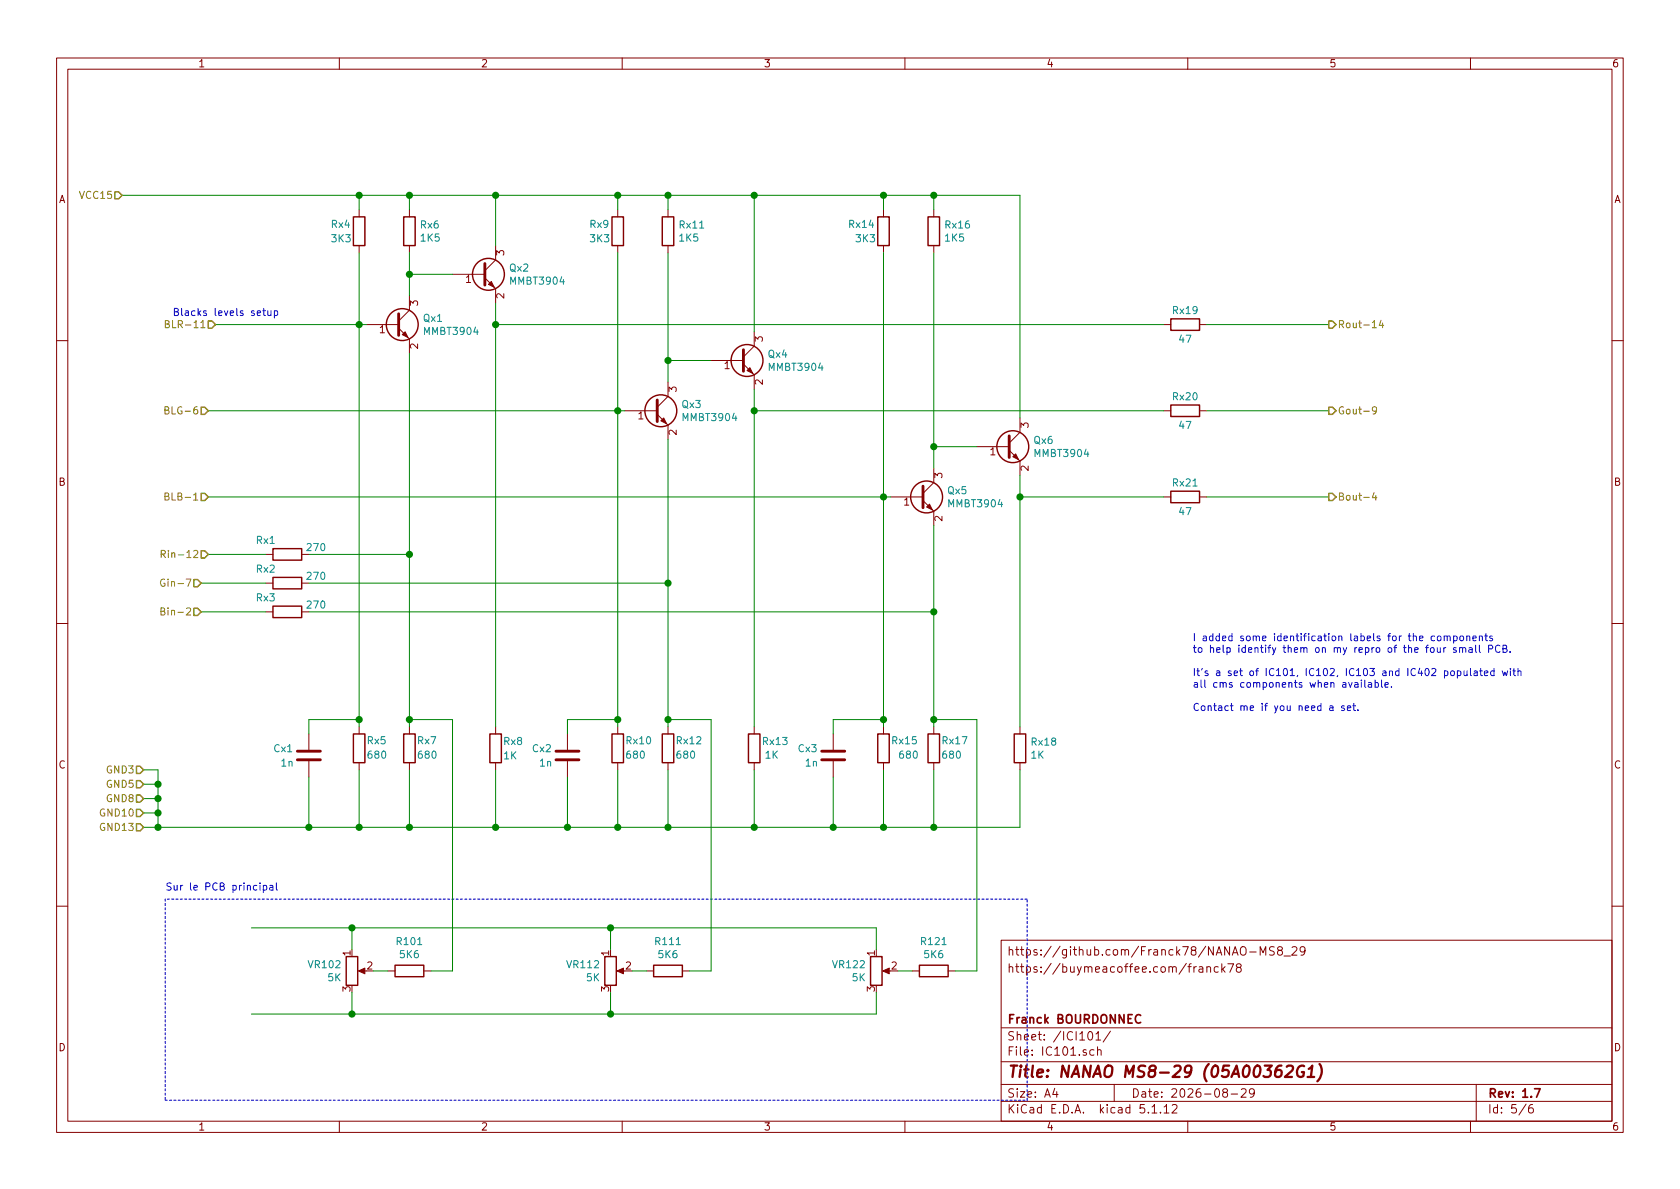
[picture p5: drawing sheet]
EESchema Schematic File Version 4
EELAYER 30 0
EELAYER END
$Descr A4 11693 8268
encoding utf-8
Sheet 5 6
Title "NANAO MS8-29 (05A00362G1)"
Date "2026-08-29"
Rev "1.7"
Comp "Franck BOURDONNEC"
Comment1 ""
Comment2 ""
Comment3 "https://buymeacoffee.com/franck78"
Comment4 "https://github.com/Franck78/NANAO-MS8_29"
$EndDescr
$Comp
L Transistor_BJT:MMBT3904 Qx3
U 1 1
P 4550 2850
F 0 "Qx3" H 4741 2896 50  0000 L CNN
F 1 "MMBT3904" H 4741 2805 50  0000 L CNN
F 2 "Package_TO_SOT_SMD:SOT-23" H 4750 2775 50  0001 L CIN
F 3 "https://www.onsemi.com/pub/Collateral/2N3903-D.PDF" H 4550 2850 50  0001 L CNN
F 4 "C20526" H 4550 2850 50  0001 C CNN "LCSC"
	1    4550 2850
	1    0    0    -1  
$EndComp
$Comp
L Device:R Rx13
U 1 1
P 5250 5200
F 0 "Rx13" H 5300 5250 50  0000 L CNN
F 1 "1K" H 5320 5155 50  0000 L CNN
F 2 "Resistor_SMD:R_0805_2012Metric_Pad1.20x1.40mm_HandSolder" V 5180 5200 50  0001 C CNN
F 3 "~" H 5250 5200 50  0001 C CNN
F 4 "C17513" H 5250 5200 50  0001 C CNN "LCSC"
	1    5250 5200
	1    0    0    -1  
$EndComp
Text HLabel 1000 5750 0    50   Input ~ 0
GND13
$Comp
L Device:R Rx11
U 1 1
P 4650 1600
F 0 "Rx11" H 4720 1646 50  0000 L CNN
F 1 "1K5" H 4720 1555 50  0000 L CNN
F 2 "Resistor_SMD:R_0805_2012Metric_Pad1.20x1.40mm_HandSolder" V 4580 1600 50  0001 C CNN
F 3 "~" H 4650 1600 50  0001 C CNN
F 4 "C4310" H 4650 1600 50  0001 C CNN "LCSC"
	1    4650 1600
	1    0    0    -1  
$EndComp
Wire Wire Line
	4650 1450 4650 1350
Connection ~ 4650 1350
Wire Wire Line
	4650 1350 5250 1350
Wire Wire Line
	5250 2300 5250 1350
Wire Wire Line
	5250 2850 8100 2850
Text HLabel 9250 2850 2    50   Output ~ 0
Gout-9
Wire Wire Line
	4650 1750 4650 2500
Wire Wire Line
	5250 1350 6150 1350
Wire Wire Line
	4950 2500 4650 2500
Connection ~ 4650 2500
Wire Wire Line
	4650 2500 4650 2650
Text HLabel 1400 4050 0    50   Input ~ 0
Gin-7
$Comp
L Transistor_BJT:MMBT3904 Qx5
U 1 1
P 6400 3450
F 0 "Qx5" H 6591 3496 50  0000 L CNN
F 1 "MMBT3904" H 6591 3405 50  0000 L CNN
F 2 "Package_TO_SOT_SMD:SOT-23" H 6600 3375 50  0001 L CIN
F 3 "https://www.onsemi.com/pub/Collateral/2N3903-D.PDF" H 6400 3450 50  0001 L CNN
F 4 "C20526" H 6400 3450 50  0001 C CNN "LCSC"
	1    6400 3450
	1    0    0    -1  
$EndComp
$Comp
L Device:R Rx18
U 1 1
P 7100 5200
F 0 "Rx18" H 7170 5246 50  0000 L CNN
F 1 "1K" H 7170 5155 50  0000 L CNN
F 2 "Resistor_SMD:R_0805_2012Metric_Pad1.20x1.40mm_HandSolder" V 7030 5200 50  0001 C CNN
F 3 "~" H 7100 5200 50  0001 C CNN
F 4 "C17513" H 7100 5200 50  0001 C CNN "LCSC"
	1    7100 5200
	1    0    0    -1  
$EndComp
Wire Wire Line
	7100 3300 7100 3450
$Comp
L Device:R Rx16
U 1 1
P 6500 1600
F 0 "Rx16" H 6570 1646 50  0000 L CNN
F 1 "1K5" H 6570 1555 50  0000 L CNN
F 2 "Resistor_SMD:R_0805_2012Metric_Pad1.20x1.40mm_HandSolder" V 6430 1600 50  0001 C CNN
F 3 "~" H 6500 1600 50  0001 C CNN
F 4 "C4310" H 6500 1600 50  0001 C CNN "LCSC"
	1    6500 1600
	1    0    0    -1  
$EndComp
Wire Wire Line
	6500 1450 6500 1350
Wire Wire Line
	7100 2900 7100 1350
Wire Wire Line
	7100 3450 8100 3450
Wire Wire Line
	6500 1750 6500 3100
Wire Wire Line
	6800 3100 6500 3100
Connection ~ 6500 3100
Wire Wire Line
	6500 3100 6500 3250
$Comp
L Transistor_BJT:MMBT3904 Qx1
U 1 1
P 2750 2250
F 0 "Qx1" H 2941 2296 50  0000 L CNN
F 1 "MMBT3904" H 2941 2205 50  0000 L CNN
F 2 "Package_TO_SOT_SMD:SOT-23" H 2950 2175 50  0001 L CIN
F 3 "https://www.onsemi.com/pub/Collateral/2N3903-D.PDF" H 2750 2250 50  0001 L CNN
F 4 "C20526" H 2750 2250 50  0001 C CNN "LCSC"
	1    2750 2250
	1    0    0    -1  
$EndComp
$Comp
L Device:R Rx8
U 1 1
P 3450 5200
F 0 "Rx8" H 3500 5250 50  0000 L CNN
F 1 "1K" H 3500 5150 50  0000 L CNN
F 2 "Resistor_SMD:R_0805_2012Metric_Pad1.20x1.40mm_HandSolder" V 3380 5200 50  0001 C CNN
F 3 "~" H 3450 5200 50  0001 C CNN
F 4 "C17513" H 3450 5200 50  0001 C CNN "LCSC"
	1    3450 5200
	1    0    0    -1  
$EndComp
$Comp
L Device:R Rx6
U 1 1
P 2850 1600
F 0 "Rx6" H 2920 1646 50  0000 L CNN
F 1 "1K5" H 2920 1555 50  0000 L CNN
F 2 "Resistor_SMD:R_0805_2012Metric_Pad1.20x1.40mm_HandSolder" V 2780 1600 50  0001 C CNN
F 3 "~" H 2850 1600 50  0001 C CNN
F 4 "C4310" H 2850 1600 50  0001 C CNN "LCSC"
	1    2850 1600
	1    0    0    -1  
$EndComp
Wire Wire Line
	2850 1450 2850 1350
Wire Wire Line
	3450 1700 3450 1350
Wire Wire Line
	3450 2250 8100 2250
Text HLabel 9250 2250 2    50   Output ~ 0
Rout-14
Wire Wire Line
	2850 1750 2850 1900
Wire Wire Line
	3150 1900 2850 1900
Connection ~ 2850 1900
Wire Wire Line
	2850 1900 2850 2050
Wire Wire Line
	2550 2250 2500 2250
Connection ~ 6500 1350
Wire Wire Line
	6500 1350 7100 1350
Connection ~ 3450 1350
Wire Wire Line
	3450 1350 4300 1350
Connection ~ 2850 1350
Wire Wire Line
	2850 1350 3450 1350
Text HLabel 1450 3850 0    50   Input ~ 0
Rin-12
Text HLabel 1400 4250 0    50   Input ~ 0
Bin-2
Text HLabel 9250 3450 2    50   Output ~ 0
Bout-4
Connection ~ 7100 3450
Wire Wire Line
	7100 3450 7100 5050
Wire Wire Line
	5250 2700 5250 2850
Wire Wire Line
	3450 2100 3450 2250
Connection ~ 5250 1350
Connection ~ 3450 2250
Wire Wire Line
	3450 2250 3450 5050
Connection ~ 5250 2850
Wire Wire Line
	5250 2850 5250 5050
Text HLabel 1500 2250 0    50   Input ~ 0
BLR-11
Text HLabel 1450 2850 0    50   Input ~ 0
BLG-6
Text HLabel 1450 3450 0    50   Input ~ 0
BLB-1
Text Notes 1200 2200 0    50   ~ 0
Blacks levels setup
$Comp
L Device:R Rx5
U 1 1
P 2500 5200
F 0 "Rx5" H 2450 5150 50  0000 R CNN
F 1 "680" H 2450 5250 50  0000 R CNN
F 2 "Resistor_SMD:R_0805_2012Metric_Pad1.20x1.40mm_HandSolder" V 2430 5200 50  0001 C CNN
F 3 "~" H 2500 5200 50  0001 C CNN
F 4 "C17798" H 2500 5200 50  0001 C CNN "LCSC"
	1    2500 5200
	-1   0    0    1   
$EndComp
$Comp
L Transistor_BJT:MMBT3904 Qx6
U 1 1
P 7000 3100
F 0 "Qx6" H 7191 3146 50  0000 L CNN
F 1 "MMBT3904" H 7191 3055 50  0000 L CNN
F 2 "Package_TO_SOT_SMD:SOT-23" H 7200 3025 50  0001 L CIN
F 3 "https://www.onsemi.com/pub/Collateral/2N3903-D.PDF" H 7000 3100 50  0001 L CNN
F 4 "C20526" H 7000 3100 50  0001 C CNN "LCSC"
	1    7000 3100
	1    0    0    -1  
$EndComp
$Comp
L Transistor_BJT:MMBT3904 Qx4
U 1 1
P 5150 2500
F 0 "Qx4" H 5341 2546 50  0000 L CNN
F 1 "MMBT3904" H 5341 2455 50  0000 L CNN
F 2 "Package_TO_SOT_SMD:SOT-23" H 5350 2425 50  0001 L CIN
F 3 "https://www.onsemi.com/pub/Collateral/2N3903-D.PDF" H 5150 2500 50  0001 L CNN
F 4 "C20526" H 5150 2500 50  0001 C CNN "LCSC"
	1    5150 2500
	1    0    0    -1  
$EndComp
$Comp
L Transistor_BJT:MMBT3904 Qx2
U 1 1
P 3350 1900
F 0 "Qx2" H 3541 1946 50  0000 L CNN
F 1 "MMBT3904" H 3541 1855 50  0000 L CNN
F 2 "Package_TO_SOT_SMD:SOT-23" H 3550 1825 50  0001 L CIN
F 3 "https://www.onsemi.com/pub/Collateral/2N3903-D.PDF" H 3350 1900 50  0001 L CNN
F 4 "C20526" H 3350 1900 50  0001 C CNN "LCSC"
	1    3350 1900
	1    0    0    -1  
$EndComp
Wire Wire Line
	2500 5050 2500 5000
Wire Wire Line
	6150 5050 6150 5000
Wire Wire Line
	2500 5350 2500 5750
Wire Wire Line
	4300 2850 4350 2850
Wire Wire Line
	6150 3450 6200 3450
Wire Wire Line
	1000 5750 1100 5750
$Comp
L Device:R Rx19
U 1 1
P 8250 2250
F 0 "Rx19" V 8150 2250 50  0000 C CNN
F 1 "47" V 8350 2250 50  0000 C CNN
F 2 "Resistor_SMD:R_0805_2012Metric_Pad1.20x1.40mm_HandSolder" V 8180 2250 50  0001 C CNN
F 3 "~" H 8250 2250 50  0001 C CNN
F 4 "C17714" V 8250 2250 50  0001 C CNN "LCSC"
	1    8250 2250
	0    1    1    0   
$EndComp
Wire Wire Line
	8400 2250 9250 2250
$Comp
L Device:R Rx20
U 1 1
P 8250 2850
F 0 "Rx20" V 8150 2850 50  0000 C CNN
F 1 "47" V 8350 2850 50  0000 C CNN
F 2 "Resistor_SMD:R_0805_2012Metric_Pad1.20x1.40mm_HandSolder" V 8180 2850 50  0001 C CNN
F 3 "~" H 8250 2850 50  0001 C CNN
F 4 "C17714" V 8250 2850 50  0001 C CNN "LCSC"
	1    8250 2850
	0    1    1    0   
$EndComp
Wire Wire Line
	8400 2850 9250 2850
$Comp
L Device:R Rx21
U 1 1
P 8250 3450
F 0 "Rx21" V 8150 3450 50  0000 C CNN
F 1 "47" V 8350 3450 50  0000 C CNN
F 2 "Resistor_SMD:R_0805_2012Metric_Pad1.20x1.40mm_HandSolder" V 8180 3450 50  0001 C CNN
F 3 "~" H 8250 3450 50  0001 C CNN
F 4 "C17714" V 8250 3450 50  0001 C CNN "LCSC"
	1    8250 3450
	0    1    1    0   
$EndComp
Wire Wire Line
	8400 3450 9250 3450
$Comp
L Device:R Rx1
U 1 1
P 2000 3850
F 0 "Rx1" V 1900 3700 50  0000 C CNN
F 1 "270" V 1950 4050 50  0000 C CNN
F 2 "Resistor_SMD:R_0805_2012Metric_Pad1.20x1.40mm_HandSolder" V 1930 3850 50  0001 C CNN
F 3 "~" H 2000 3850 50  0001 C CNN
F 4 "C326608" V 2000 3850 50  0001 C CNN "LCSC"
	1    2000 3850
	0    1    1    0   
$EndComp
Wire Wire Line
	1850 3850 1450 3850
$Comp
L Device:R Rx2
U 1 1
P 2000 4050
F 0 "Rx2" V 1900 3900 50  0000 C CNN
F 1 "270" V 1950 4250 50  0000 C CNN
F 2 "Resistor_SMD:R_0805_2012Metric_Pad1.20x1.40mm_HandSolder" V 1930 4050 50  0001 C CNN
F 3 "~" H 2000 4050 50  0001 C CNN
F 4 "C326608" V 2000 4050 50  0001 C CNN "LCSC"
	1    2000 4050
	0    1    1    0   
$EndComp
Wire Wire Line
	1850 4050 1400 4050
$Comp
L Device:R Rx3
U 1 1
P 2000 4250
F 0 "Rx3" V 1900 4100 50  0000 C CNN
F 1 "270" V 1950 4450 50  0000 C CNN
F 2 "Resistor_SMD:R_0805_2012Metric_Pad1.20x1.40mm_HandSolder" V 1930 4250 50  0001 C CNN
F 3 "~" H 2000 4250 50  0001 C CNN
F 4 "C326608" V 2000 4250 50  0001 C CNN "LCSC"
	1    2000 4250
	0    1    1    0   
$EndComp
Wire Wire Line
	1850 4250 1400 4250
Wire Wire Line
	2150 3850 2850 3850
Wire Wire Line
	4650 4050 2150 4050
Wire Wire Line
	6500 4250 2150 4250
Wire Wire Line
	7100 5350 7100 5750
$Comp
L Device:R Rx7
U 1 1
P 2850 5200
F 0 "Rx7" H 2800 5150 50  0000 R CNN
F 1 "680" H 2800 5250 50  0000 R CNN
F 2 "Resistor_SMD:R_0805_2012Metric_Pad1.20x1.40mm_HandSolder" V 2780 5200 50  0001 C CNN
F 3 "~" H 2850 5200 50  0001 C CNN
F 4 "C17798" H 2850 5200 50  0001 C CNN "LCSC"
	1    2850 5200
	-1   0    0    1   
$EndComp
$Comp
L Device:R Rx10
U 1 1
P 4300 5200
F 0 "Rx10" H 4250 5150 50  0000 R CNN
F 1 "680" H 4250 5250 50  0000 R CNN
F 2 "Resistor_SMD:R_0805_2012Metric_Pad1.20x1.40mm_HandSolder" V 4230 5200 50  0001 C CNN
F 3 "~" H 4300 5200 50  0001 C CNN
F 4 "C17798" H 4300 5200 50  0001 C CNN "LCSC"
	1    4300 5200
	-1   0    0    1   
$EndComp
$Comp
L Device:R Rx17
U 1 1
P 6500 5200
F 0 "Rx17" H 6450 5150 50  0000 R CNN
F 1 "680" H 6450 5250 50  0000 R CNN
F 2 "Resistor_SMD:R_0805_2012Metric_Pad1.20x1.40mm_HandSolder" V 6430 5200 50  0001 C CNN
F 3 "~" H 6500 5200 50  0001 C CNN
F 4 "C17798" H 6500 5200 50  0001 C CNN "LCSC"
	1    6500 5200
	-1   0    0    1   
$EndComp
Wire Wire Line
	6500 5750 6500 5350
Wire Wire Line
	6150 5350 6150 5750
$Comp
L Device:R Rx15
U 1 1
P 6150 5200
F 0 "Rx15" H 6100 5150 50  0000 R CNN
F 1 "680" H 6050 5250 50  0000 R CNN
F 2 "Resistor_SMD:R_0805_2012Metric_Pad1.20x1.40mm_HandSolder" V 6080 5200 50  0001 C CNN
F 3 "~" H 6150 5200 50  0001 C CNN
F 4 "C17798" H 6150 5200 50  0001 C CNN "LCSC"
	1    6150 5200
	-1   0    0    1   
$EndComp
Wire Wire Line
	4300 5350 4300 5750
$Comp
L Device:R Rx12
U 1 1
P 4650 5200
F 0 "Rx12" H 4600 5150 50  0000 R CNN
F 1 "680" H 4600 5250 50  0000 R CNN
F 2 "Resistor_SMD:R_0805_2012Metric_Pad1.20x1.40mm_HandSolder" V 4580 5200 50  0001 C CNN
F 3 "~" H 4650 5200 50  0001 C CNN
F 4 "C17798" H 4650 5200 50  0001 C CNN "LCSC"
	1    4650 5200
	-1   0    0    1   
$EndComp
Wire Wire Line
	4650 5350 4650 5750
Wire Wire Line
	5250 5350 5250 5750
Wire Wire Line
	3450 5350 3450 5750
Wire Wire Line
	2850 5350 2850 5750
$Comp
L Device:R Rx9
U 1 1
P 4300 1600
F 0 "Rx9" H 4100 1650 50  0000 L CNN
F 1 "3K3" H 4100 1550 50  0000 L CNN
F 2 "Resistor_SMD:R_0805_2012Metric_Pad1.20x1.40mm_HandSolder" V 4230 1600 50  0001 C CNN
F 3 "~" H 4300 1600 50  0001 C CNN
F 4 "C26010" H 4300 1600 50  0001 C CNN "LCSC"
	1    4300 1600
	1    0    0    -1  
$EndComp
Wire Wire Line
	4300 1450 4300 1350
$Comp
L Device:R Rx4
U 1 1
P 2500 1600
F 0 "Rx4" H 2300 1650 50  0000 L CNN
F 1 "3K3" H 2300 1550 50  0000 L CNN
F 2 "Resistor_SMD:R_0805_2012Metric_Pad1.20x1.40mm_HandSolder" V 2430 1600 50  0001 C CNN
F 3 "~" H 2500 1600 50  0001 C CNN
F 4 "C26010" H 2500 1600 50  0001 C CNN "LCSC"
	1    2500 1600
	1    0    0    -1  
$EndComp
Wire Wire Line
	2500 1450 2500 1350
Connection ~ 2500 1350
Wire Wire Line
	2500 1350 2850 1350
$Comp
L Device:R Rx14
U 1 1
P 6150 1600
F 0 "Rx14" H 5900 1650 50  0000 L CNN
F 1 "3K3" H 5950 1550 50  0000 L CNN
F 2 "Resistor_SMD:R_0805_2012Metric_Pad1.20x1.40mm_HandSolder" V 6080 1600 50  0001 C CNN
F 3 "~" H 6150 1600 50  0001 C CNN
F 4 "C26010" H 6150 1600 50  0001 C CNN "LCSC"
	1    6150 1600
	1    0    0    -1  
$EndComp
Wire Wire Line
	6150 1450 6150 1350
Wire Wire Line
	6150 3450 6150 1750
Connection ~ 6150 3450
Connection ~ 6150 1350
Wire Wire Line
	6150 1350 6500 1350
Wire Wire Line
	4300 2850 4300 1750
Connection ~ 4300 2850
Wire Wire Line
	2500 2250 2500 1750
Connection ~ 2500 2250
Connection ~ 4300 1350
Wire Wire Line
	4300 1350 4650 1350
$Comp
L Device:C Cx1
U 1 1
P 2150 5250
F 0 "Cx1" H 1900 5300 50  0000 L CNN
F 1 "1n" H 1950 5200 50  0000 L CNN
F 2 "Capacitor_SMD:C_0805_2012Metric_Pad1.18x1.45mm_HandSolder" H 2188 5100 50  0001 C CNN
F 3 "~" H 2150 5250 50  0001 C CNN
F 4 "C46653" H 2150 5250 50  0001 C CNN "LCSC"
	1    2150 5250
	1    0    0    -1  
$EndComp
Wire Wire Line
	2150 5100 2150 5000
Wire Wire Line
	2150 5000 2500 5000
Connection ~ 2500 5000
Wire Wire Line
	2150 5400 2150 5750
$Comp
L Device:C Cx2
U 1 1
P 3950 5250
F 0 "Cx2" H 3700 5300 50  0000 L CNN
F 1 "1n" H 3750 5200 50  0000 L CNN
F 2 "Capacitor_SMD:C_0805_2012Metric_Pad1.18x1.45mm_HandSolder" H 3988 5100 50  0001 C CNN
F 3 "~" H 3950 5250 50  0001 C CNN
F 4 "C46653" H 3950 5250 50  0001 C CNN "LCSC"
	1    3950 5250
	1    0    0    -1  
$EndComp
Wire Wire Line
	3950 5100 3950 5000
Wire Wire Line
	3950 5000 4300 5000
Wire Wire Line
	3950 5400 3950 5750
$Comp
L Device:C Cx3
U 1 1
P 5800 5250
F 0 "Cx3" H 5550 5300 50  0000 L CNN
F 1 "1n" H 5600 5200 50  0000 L CNN
F 2 "Capacitor_SMD:C_0805_2012Metric_Pad1.18x1.45mm_HandSolder" H 5838 5100 50  0001 C CNN
F 3 "~" H 5800 5250 50  0001 C CNN
F 4 "C46653" H 5800 5250 50  0001 C CNN "LCSC"
	1    5800 5250
	1    0    0    -1  
$EndComp
Wire Wire Line
	5800 5100 5800 5000
Wire Wire Line
	5800 5000 6150 5000
Wire Wire Line
	5800 5400 5800 5750
Wire Wire Line
	1500 2250 2500 2250
Wire Wire Line
	1450 2850 4300 2850
Wire Wire Line
	1450 3450 6150 3450
Wire Wire Line
	7100 5750 6500 5750
Connection ~ 1100 5750
Connection ~ 6500 5750
Wire Wire Line
	6500 5750 6150 5750
Connection ~ 6150 5750
Wire Wire Line
	6150 5750 5800 5750
Connection ~ 5800 5750
Wire Wire Line
	5800 5750 5250 5750
Connection ~ 5250 5750
Wire Wire Line
	5250 5750 4650 5750
Connection ~ 4650 5750
Wire Wire Line
	4650 5750 4300 5750
Connection ~ 4300 5750
Wire Wire Line
	4300 5750 3950 5750
Connection ~ 3950 5750
Wire Wire Line
	3950 5750 3450 5750
Connection ~ 3450 5750
Wire Wire Line
	3450 5750 2850 5750
Connection ~ 2850 5750
Wire Wire Line
	2850 5750 2500 5750
Connection ~ 2500 5750
Wire Wire Line
	2500 5750 2150 5750
Connection ~ 2150 5750
Wire Wire Line
	2150 5750 1100 5750
Connection ~ 4300 5000
Wire Wire Line
	4300 5000 4300 5050
Connection ~ 6150 5000
Text HLabel 1000 5650 0    50   Input ~ 0
GND10
Text HLabel 1000 5550 0    50   Input ~ 0
GND8
Text HLabel 1000 5450 0    50   Input ~ 0
GND5
Text HLabel 1000 5350 0    50   Input ~ 0
GND3
Wire Wire Line
	1000 5350 1100 5350
Wire Wire Line
	1100 5350 1100 5450
Wire Wire Line
	1000 5450 1100 5450
Connection ~ 1100 5450
Wire Wire Line
	1100 5450 1100 5550
Wire Wire Line
	1000 5550 1100 5550
Connection ~ 1100 5550
Wire Wire Line
	1100 5550 1100 5650
Wire Wire Line
	1000 5650 1100 5650
Connection ~ 1100 5650
Wire Wire Line
	1100 5650 1100 5750
Text HLabel 850  1350 0    50   Input ~ 0
VCC15
Wire Wire Line
	6150 3450 6150 5000
Wire Wire Line
	4300 2850 4300 5000
Wire Wire Line
	2500 2250 2500 5000
Connection ~ 2850 3850
Wire Wire Line
	2850 3850 2850 5000
Connection ~ 4650 4050
Wire Wire Line
	4650 4050 4650 5000
Connection ~ 6500 4250
Wire Wire Line
	6500 4250 6500 5000
Wire Wire Line
	6500 3650 6500 4250
Wire Wire Line
	4650 3050 4650 4050
Wire Wire Line
	2850 2450 2850 3850
Wire Wire Line
	850  1350 2500 1350
$Comp
L Device:R R111
U 1 1
P 4650 6750
F 0 "R111" V 4443 6750 50  0000 C CNN
F 1 "5K6" V 4534 6750 50  0000 C CNN
F 2 "" V 4580 6750 50  0001 C CNN
F 3 "~" H 4650 6750 50  0001 C CNN
	1    4650 6750
	0    1    1    0   
$EndComp
Wire Wire Line
	4800 6750 4950 6750
Wire Wire Line
	4500 6750 4400 6750
$Comp
L Device:R_POT VR112
U 1 1
P 4250 6750
F 0 "VR112" H 4180 6796 50  0000 R CNN
F 1 "5K" H 4180 6705 50  0000 R CNN
F 2 "" H 4250 6750 50  0001 C CNN
F 3 "~" H 4250 6750 50  0001 C CNN
	1    4250 6750
	1    0    0    -1  
$EndComp
$Comp
L Device:R R121
U 1 1
P 6500 6750
F 0 "R121" V 6293 6750 50  0000 C CNN
F 1 "5K6" V 6384 6750 50  0000 C CNN
F 2 "" V 6430 6750 50  0001 C CNN
F 3 "~" H 6500 6750 50  0001 C CNN
	1    6500 6750
	0    1    1    0   
$EndComp
Wire Wire Line
	6350 6750 6250 6750
$Comp
L Device:R_POT VR122
U 1 1
P 6100 6750
F 0 "VR122" H 6030 6796 50  0000 R CNN
F 1 "5K" H 6030 6705 50  0000 R CNN
F 2 "" H 6100 6750 50  0001 C CNN
F 3 "~" H 6100 6750 50  0001 C CNN
	1    6100 6750
	1    0    0    -1  
$EndComp
$Comp
L Device:R R101
U 1 1
P 2850 6750
F 0 "R101" V 2643 6750 50  0000 C CNN
F 1 "5K6" V 2734 6750 50  0000 C CNN
F 2 "" V 2780 6750 50  0001 C CNN
F 3 "~" H 2850 6750 50  0001 C CNN
	1    2850 6750
	0    1    1    0   
$EndComp
Wire Wire Line
	3000 6750 3150 6750
Wire Wire Line
	2700 6750 2600 6750
$Comp
L Device:R_POT VR102
U 1 1
P 2450 6750
F 0 "VR102" H 2380 6796 50  0000 R CNN
F 1 "5K" H 2380 6705 50  0000 R CNN
F 2 "" H 2450 6750 50  0001 C CNN
F 3 "~" H 2450 6750 50  0001 C CNN
	1    2450 6750
	1    0    0    -1  
$EndComp
Wire Wire Line
	6100 6600 6100 6450
Wire Wire Line
	2450 6600 2450 6450
Wire Wire Line
	4250 6600 4250 6450
Wire Wire Line
	6100 6450 4250 6450
Connection ~ 2450 6450
Connection ~ 4250 6450
Wire Wire Line
	4250 6450 2450 6450
Wire Notes Line
	1150 6250 1150 7650
Wire Notes Line
	1150 7650 7150 7650
Wire Notes Line
	7150 7650 7150 6250
Wire Notes Line
	7150 6250 1150 6250
Text Notes 1150 6200 0    50   ~ 0
Sur le PCB principal
Wire Wire Line
	1750 6450 2450 6450
Wire Wire Line
	2450 6900 2450 7050
Wire Wire Line
	4250 6900 4250 7050
Wire Wire Line
	6100 6900 6100 7050
Wire Wire Line
	2450 7050 1750 7050
Connection ~ 2450 7050
Wire Wire Line
	2450 7050 4250 7050
Connection ~ 4250 7050
Wire Wire Line
	4250 7050 6100 7050
Wire Wire Line
	6650 6750 6800 6750
Wire Wire Line
	3150 5000 3150 6750
Wire Wire Line
	4950 5000 4950 6750
Wire Wire Line
	6800 5000 6800 6750
Wire Wire Line
	3150 5000 2850 5000
Connection ~ 2850 5000
Wire Wire Line
	2850 5000 2850 5050
Wire Wire Line
	4950 5000 4650 5000
Connection ~ 4650 5000
Wire Wire Line
	4650 5000 4650 5050
Wire Wire Line
	6800 5000 6500 5000
Connection ~ 6500 5000
Wire Wire Line
	6500 5000 6500 5050
Text Notes 8300 4950 0    50   ~ 0
I added some identification labels for the components\nto help identify them on my repro of the four small PCB.\n\nIt's a set of IC101, IC102, IC103 and IC402 populated with\nall cms components when available.\n\nContact me if you need a set.
$EndSCHEMATC
